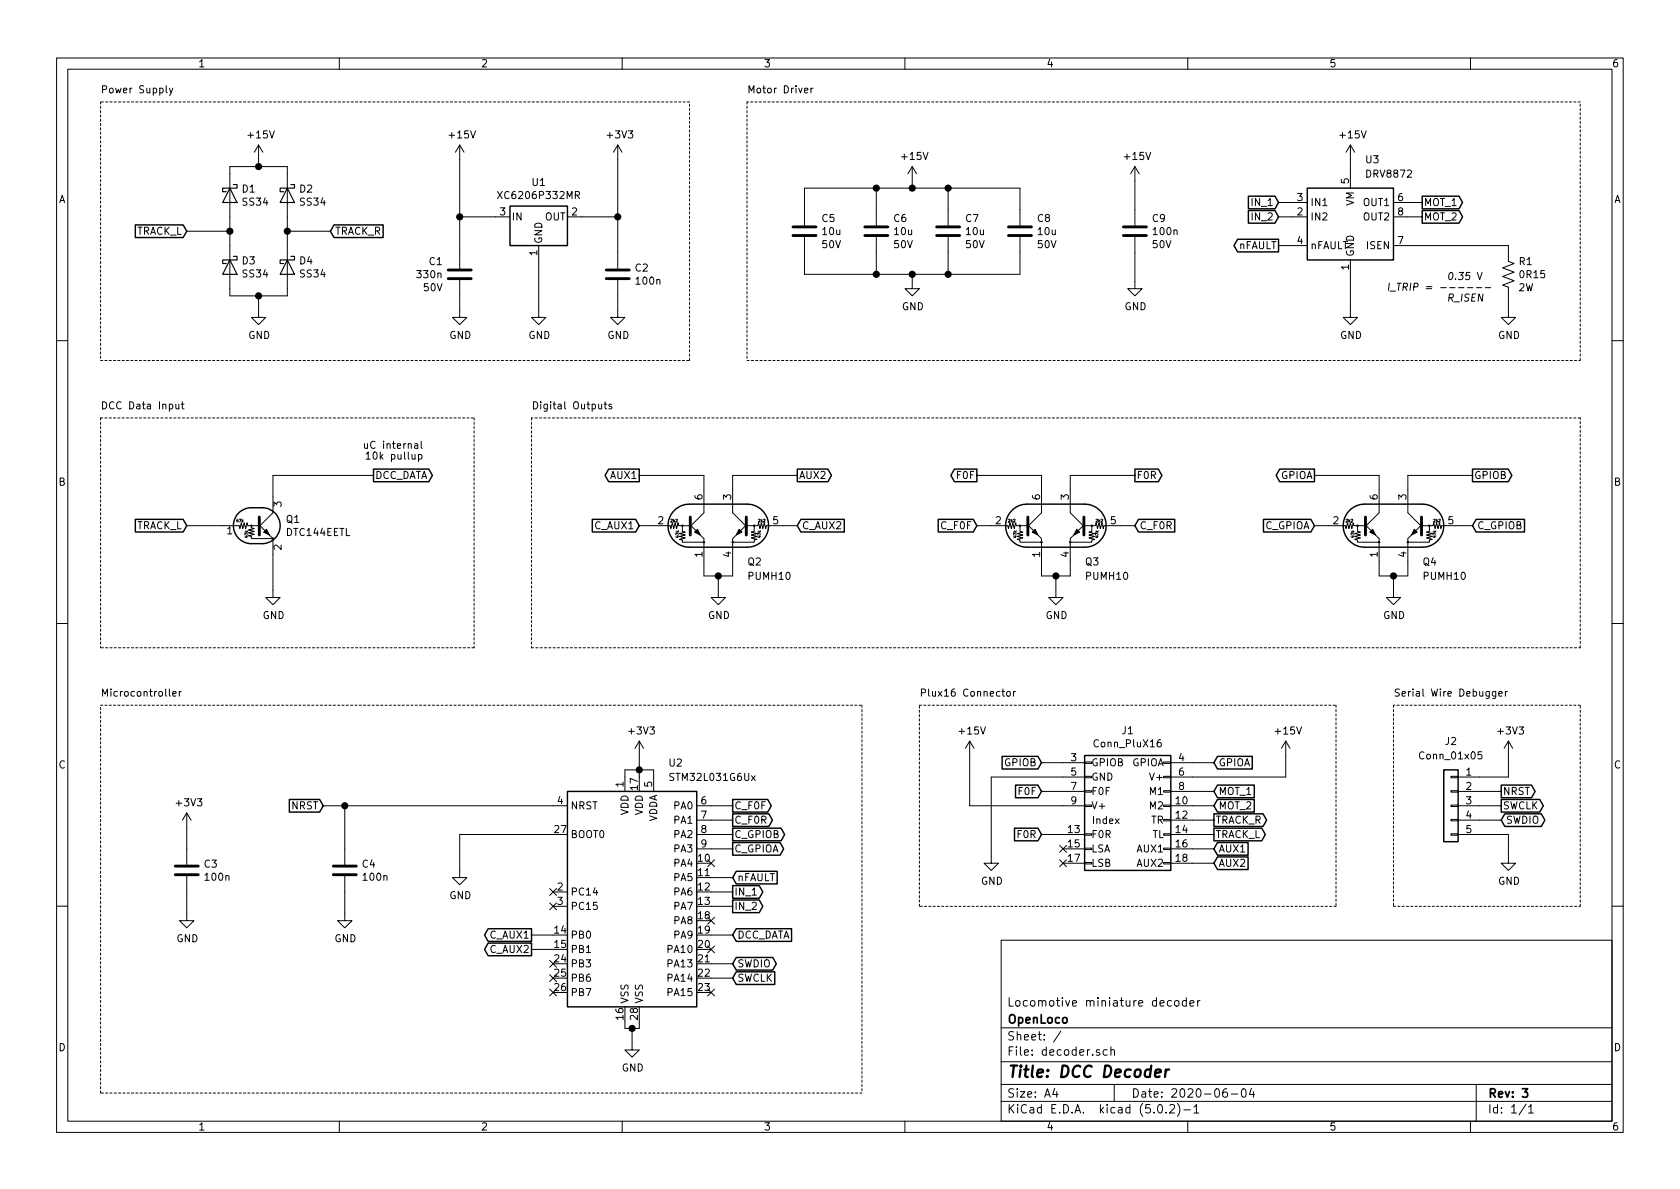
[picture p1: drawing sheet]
EESchema Schematic File Version 4
LIBS:decoder-cache
EELAYER 26 0
EELAYER END
$Descr A4 11693 8268
encoding utf-8
Sheet 1 1
Title "DCC Decoder"
Date "2020-06-04"
Rev "3"
Comp "OpenLoco"
Comment1 "Locomotive miniature decoder"
Comment2 ""
Comment3 ""
Comment4 ""
$EndDescr
Text GLabel 8450 5700 2    50   Output ~ 0
TRACK_R
Text GLabel 8450 5800 2    50   Output ~ 0
TRACK_L
Wire Wire Line
	8300 5700 8450 5700
Wire Wire Line
	8300 5800 8450 5800
$Comp
L Connectors_DCC:Conn_PluX16 J1
U 1 1
P 7850 5650
AR Path="/5E91F147" Ref="J1"  Part="1" 
AR Path="/5E8FC1B7/5E91F147" Ref="J?"  Part="1" 
F 0 "J1" H 7850 6225 50  0000 C CNN
F 1 "Conn_PluX16" H 7850 6134 50  0000 C CNN
F 2 "Connector_PluX:PinHeader_2x08_P1.27mm_Vertical_SMD" H 9250 5650 50  0001 C CNN
F 3 "" H 9250 5650 50  0001 C CNN
	1    7850 5650
	1    0    0    -1  
$EndComp
Text GLabel 8450 5600 2    50   Input ~ 0
MOT_2
Wire Wire Line
	8450 5500 8300 5500
Wire Wire Line
	8450 5600 8300 5600
$Comp
L power:+15V #PWR02
U 1 1
P 8950 5250
AR Path="/5E91F152" Ref="#PWR02"  Part="1" 
AR Path="/5E8FC1B7/5E91F152" Ref="#PWR?"  Part="1" 
F 0 "#PWR02" H 8950 5100 50  0001 C CNN
F 1 "+15V" H 8965 5423 50  0000 C CNN
F 2 "" H 8950 5250 50  0001 C CNN
F 3 "" H 8950 5250 50  0001 C CNN
	1    8950 5250
	1    0    0    -1  
$EndComp
Wire Wire Line
	8950 5250 8950 5400
$Comp
L power:+15V #PWR01
U 1 1
P 6750 5250
AR Path="/5E91F15A" Ref="#PWR01"  Part="1" 
AR Path="/5E8FC1B7/5E91F15A" Ref="#PWR?"  Part="1" 
F 0 "#PWR01" H 6750 5100 50  0001 C CNN
F 1 "+15V" H 6765 5423 50  0000 C CNN
F 2 "" H 6750 5250 50  0001 C CNN
F 3 "" H 6750 5250 50  0001 C CNN
	1    6750 5250
	1    0    0    -1  
$EndComp
Wire Wire Line
	7400 5600 6750 5600
Wire Wire Line
	6750 5600 6750 5250
$Comp
L power:GND #PWR03
U 1 1
P 6900 5950
AR Path="/5E91F162" Ref="#PWR03"  Part="1" 
AR Path="/5E8FC1B7/5E91F162" Ref="#PWR?"  Part="1" 
F 0 "#PWR03" H 6900 5700 50  0001 C CNN
F 1 "GND" H 6905 5777 50  0000 C CNN
F 2 "" H 6900 5950 50  0001 C CNN
F 3 "" H 6900 5950 50  0001 C CNN
	1    6900 5950
	1    0    0    -1  
$EndComp
Wire Wire Line
	6900 5400 6900 5950
NoConn ~ 7400 5900
NoConn ~ 7400 6000
Text GLabel 7250 5500 0    50   Input ~ 0
F0F
Text GLabel 7250 5300 0    50   Input ~ 0
GPIOB
Text GLabel 7250 5800 0    50   Input ~ 0
F0R
Text GLabel 8450 5900 2    50   Input ~ 0
AUX1
Text GLabel 8450 6000 2    50   Input ~ 0
AUX2
Wire Wire Line
	8450 5900 8300 5900
Wire Wire Line
	8450 6000 8300 6000
Wire Wire Line
	7250 5500 7400 5500
Wire Wire Line
	7250 5300 7400 5300
Wire Wire Line
	7250 5800 7400 5800
Wire Wire Line
	8450 5300 8300 5300
Text GLabel 8450 5500 2    50   Input ~ 0
MOT_1
Text GLabel 8450 5300 2    50   Input ~ 0
GPIOA
Wire Wire Line
	8300 5400 8950 5400
Wire Wire Line
	6900 5400 7400 5400
Text GLabel 1300 3650 0    50   Input ~ 0
TRACK_L
Text GLabel 2600 3300 2    50   Output ~ 0
DCC_DATA
Text GLabel 2300 1600 2    50   Input ~ 0
TRACK_R
Text GLabel 1300 1600 0    50   Input ~ 0
TRACK_L
$Comp
L power:GND #PWR?
U 1 1
P 1800 2150
AR Path="/5ED934FF" Ref="#PWR?"  Part="1" 
AR Path="/5E8FC1B7/5ED934FF" Ref="#PWR?"  Part="1" 
F 0 "#PWR?" H 1800 1900 50  0001 C CNN
F 1 "GND" H 1805 1977 50  0000 C CNN
F 2 "" H 1800 2150 50  0001 C CNN
F 3 "" H 1800 2150 50  0001 C CNN
	1    1800 2150
	1    0    0    -1  
$EndComp
$Comp
L power:+3V3 #PWR?
U 1 1
P 4300 1100
AR Path="/5ED93505" Ref="#PWR?"  Part="1" 
AR Path="/5E8FC1B7/5ED93505" Ref="#PWR?"  Part="1" 
F 0 "#PWR?" H 4300 950 50  0001 C CNN
F 1 "+3V3" H 4315 1273 50  0000 C CNN
F 2 "" H 4300 1100 50  0001 C CNN
F 3 "" H 4300 1100 50  0001 C CNN
	1    4300 1100
	1    0    0    -1  
$EndComp
$Comp
L power:+15V #PWR?
U 1 1
P 3200 1100
AR Path="/5ED9350B" Ref="#PWR?"  Part="1" 
AR Path="/5E8FC1B7/5ED9350B" Ref="#PWR?"  Part="1" 
F 0 "#PWR?" H 3200 950 50  0001 C CNN
F 1 "+15V" H 3215 1273 50  0000 C CNN
F 2 "" H 3200 1100 50  0001 C CNN
F 3 "" H 3200 1100 50  0001 C CNN
	1    3200 1100
	1    0    0    -1  
$EndComp
$Comp
L Device:C C1
U 1 1
P 3200 1900
AR Path="/5ED93511" Ref="C1"  Part="1" 
AR Path="/5E8FC1B7/5ED93511" Ref="C?"  Part="1" 
F 0 "C1" H 3085 1991 50  0000 R CNN
F 1 "330n" H 3085 1900 50  0000 R CNN
F 2 "Capacitor_SMD:C_1206_3216Metric" H 3238 1750 50  0001 C CNN
F 3 "50V" H 3085 1809 50  0000 R CNN
	1    3200 1900
	1    0    0    -1  
$EndComp
$Comp
L Device:C C2
U 1 1
P 4300 1900
AR Path="/5ED93518" Ref="C2"  Part="1" 
AR Path="/5E8FC1B7/5ED93518" Ref="C?"  Part="1" 
F 0 "C2" H 4415 1946 50  0000 L CNN
F 1 "100n" H 4415 1855 50  0000 L CNN
F 2 "Capacitor_SMD:C_0603_1608Metric" H 4338 1750 50  0001 C CNN
F 3 "~" H 4300 1900 50  0001 C CNN
	1    4300 1900
	1    0    0    -1  
$EndComp
Wire Wire Line
	4050 1500 4300 1500
Wire Wire Line
	4300 1750 4300 1500
Wire Wire Line
	3200 1750 3200 1500
Wire Wire Line
	3200 1500 3450 1500
Wire Wire Line
	4300 1100 4300 1500
Wire Wire Line
	3200 1100 3200 1500
$Comp
L power:GND #PWR?
U 1 1
P 3200 2150
AR Path="/5ED93525" Ref="#PWR?"  Part="1" 
AR Path="/5E8FC1B7/5ED93525" Ref="#PWR?"  Part="1" 
F 0 "#PWR?" H 3200 1900 50  0001 C CNN
F 1 "GND" H 3205 1977 50  0000 C CNN
F 2 "" H 3200 2150 50  0001 C CNN
F 3 "" H 3200 2150 50  0001 C CNN
	1    3200 2150
	1    0    0    -1  
$EndComp
$Comp
L power:GND #PWR?
U 1 1
P 4300 2150
AR Path="/5ED9352B" Ref="#PWR?"  Part="1" 
AR Path="/5E8FC1B7/5ED9352B" Ref="#PWR?"  Part="1" 
F 0 "#PWR?" H 4300 1900 50  0001 C CNN
F 1 "GND" H 4305 1977 50  0000 C CNN
F 2 "" H 4300 2150 50  0001 C CNN
F 3 "" H 4300 2150 50  0001 C CNN
	1    4300 2150
	1    0    0    -1  
$EndComp
Wire Wire Line
	4300 2050 4300 2150
Wire Wire Line
	3200 2050 3200 2150
Wire Wire Line
	3750 1800 3750 2150
$Comp
L power:GND #PWR?
U 1 1
P 3750 2150
AR Path="/5ED93534" Ref="#PWR?"  Part="1" 
AR Path="/5E8FC1B7/5ED93534" Ref="#PWR?"  Part="1" 
F 0 "#PWR?" H 3750 1900 50  0001 C CNN
F 1 "GND" H 3755 1977 50  0000 C CNN
F 2 "" H 3750 2150 50  0001 C CNN
F 3 "" H 3750 2150 50  0001 C CNN
	1    3750 2150
	1    0    0    -1  
$EndComp
Text Notes 700  2850 0    50   ~ 0
DCC Data Input
Text Notes 700  650  0    50   ~ 0
Power Supply\n
Connection ~ 3200 1500
Connection ~ 4300 1500
Wire Notes Line
	4800 2500 4800 700 
Text Notes 2950 3200 2    50   ~ 0
uC internal\n10k pullup\n
$Comp
L Device:D_Schottky D?
U 1 1
P 1600 1350
AR Path="/5E8FC1B7/5ED93541" Ref="D?"  Part="1" 
AR Path="/5ED93541" Ref="D1"  Part="1" 
F 0 "D1" V 1554 1429 50  0000 L CNN
F 1 "SS34" V 1645 1429 50  0000 L CNN
F 2 "Diode_SMD:D_SMA" H 1600 1350 50  0001 C CNN
F 3 "~" H 1600 1350 50  0001 C CNN
	1    1600 1350
	0    1    1    0   
$EndComp
$Comp
L Device:D_Schottky D?
U 1 1
P 1600 1850
AR Path="/5E8FC1B7/5ED93548" Ref="D?"  Part="1" 
AR Path="/5ED93548" Ref="D3"  Part="1" 
F 0 "D3" V 1554 1929 50  0000 L CNN
F 1 "SS34" V 1645 1929 50  0000 L CNN
F 2 "Diode_SMD:D_SMA" H 1600 1850 50  0001 C CNN
F 3 "~" H 1600 1850 50  0001 C CNN
	1    1600 1850
	0    1    1    0   
$EndComp
$Comp
L Device:D_Schottky D?
U 1 1
P 2000 1350
AR Path="/5E8FC1B7/5ED9354F" Ref="D?"  Part="1" 
AR Path="/5ED9354F" Ref="D2"  Part="1" 
F 0 "D2" V 1954 1429 50  0000 L CNN
F 1 "SS34" V 2045 1429 50  0000 L CNN
F 2 "Diode_SMD:D_SMA" H 2000 1350 50  0001 C CNN
F 3 "~" H 2000 1350 50  0001 C CNN
	1    2000 1350
	0    1    1    0   
$EndComp
$Comp
L Device:D_Schottky D?
U 1 1
P 2000 1850
AR Path="/5E8FC1B7/5ED93556" Ref="D?"  Part="1" 
AR Path="/5ED93556" Ref="D4"  Part="1" 
F 0 "D4" V 1954 1929 50  0000 L CNN
F 1 "SS34" V 2045 1929 50  0000 L CNN
F 2 "Diode_SMD:D_SMA" H 2000 1850 50  0001 C CNN
F 3 "~" H 2000 1850 50  0001 C CNN
	1    2000 1850
	0    1    1    0   
$EndComp
Wire Wire Line
	1600 1700 1600 1600
Wire Wire Line
	1600 1150 1800 1150
Wire Wire Line
	2000 1150 2000 1200
Wire Wire Line
	1600 1200 1600 1150
Wire Wire Line
	2000 1500 2000 1600
Wire Wire Line
	1600 2000 1600 2050
Wire Wire Line
	1600 2050 1800 2050
Wire Wire Line
	2000 2050 2000 2000
Wire Wire Line
	1300 1600 1600 1600
Connection ~ 1600 1600
Wire Wire Line
	1600 1600 1600 1500
Wire Wire Line
	2000 1600 2300 1600
Connection ~ 2000 1600
Wire Wire Line
	2000 1600 2000 1700
Wire Wire Line
	1800 2050 1800 2150
Connection ~ 1800 2050
Wire Wire Line
	1800 2050 2000 2050
$Comp
L power:+15V #PWR?
U 1 1
P 1800 1100
AR Path="/5ED9356E" Ref="#PWR?"  Part="1" 
AR Path="/5E8FC1B7/5ED9356E" Ref="#PWR?"  Part="1" 
F 0 "#PWR?" H 1800 950 50  0001 C CNN
F 1 "+15V" H 1815 1273 50  0000 C CNN
F 2 "" H 1800 1100 50  0001 C CNN
F 3 "" H 1800 1100 50  0001 C CNN
	1    1800 1100
	1    0    0    -1  
$EndComp
Wire Wire Line
	1800 1100 1800 1150
Connection ~ 1800 1150
Wire Wire Line
	1800 1150 2000 1150
$Comp
L power:GND #PWR?
U 1 1
P 1900 4100
AR Path="/5E8FC1B7/5ED9357A" Ref="#PWR?"  Part="1" 
AR Path="/5ED9357A" Ref="#PWR?"  Part="1" 
F 0 "#PWR?" H 1900 3850 50  0001 C CNN
F 1 "GND" H 1905 3927 50  0000 C CNN
F 2 "" H 1900 4100 50  0001 C CNN
F 3 "" H 1900 4100 50  0001 C CNN
	1    1900 4100
	1    0    0    -1  
$EndComp
Wire Wire Line
	1900 3850 1900 4100
Wire Wire Line
	2600 3300 1900 3300
Wire Wire Line
	1900 3300 1900 3450
$Comp
L Transistor_BJT:DTC144E Q?
U 1 1
P 1800 3650
AR Path="/5E8FC1B7/5ED93583" Ref="Q?"  Part="1" 
AR Path="/5ED93583" Ref="Q1"  Part="1" 
F 0 "Q1" H 1987 3696 50  0000 L CNN
F 1 "DTC144EETL" H 1987 3605 50  0000 L CNN
F 2 "Package_TO_SOT_SMD:SOT-416" H 1800 3650 50  0001 L CNN
F 3 "" H 1800 3650 50  0001 L CNN
	1    1800 3650
	1    0    0    -1  
$EndComp
Wire Notes Line
	700  2900 700  4500
Wire Wire Line
	1300 3650 1550 3650
$Comp
L LDO:XC6206P332MR U?
U 1 1
P 3750 1500
AR Path="/5E8FC1B7/5ED9358E" Ref="U?"  Part="1" 
AR Path="/5ED9358E" Ref="U1"  Part="1" 
F 0 "U1" H 3750 1742 50  0000 C CNN
F 1 "XC6206P332MR" H 3750 1651 50  0000 C CNN
F 2 "Package_TO_SOT_SMD:SOT-23" H 3750 1400 50  0001 C CNN
F 3 "" H 3750 1400 50  0001 C CNN
	1    3750 1500
	1    0    0    -1  
$EndComp
$Comp
L power:+3V3 #PWR?
U 1 1
P 4450 5250
AR Path="/5E8FB8FF/5ED947D7" Ref="#PWR?"  Part="1" 
AR Path="/5ED947D7" Ref="#PWR?"  Part="1" 
F 0 "#PWR?" H 4450 5100 50  0001 C CNN
F 1 "+3V3" H 4465 5423 50  0000 C CNN
F 2 "" H 4450 5250 50  0001 C CNN
F 3 "" H 4450 5250 50  0001 C CNN
	1    4450 5250
	1    0    0    -1  
$EndComp
$Comp
L power:+3V3 #PWR?
U 1 1
P 1300 5750
AR Path="/5E8FB8FF/5ED947DD" Ref="#PWR?"  Part="1" 
AR Path="/5ED947DD" Ref="#PWR?"  Part="1" 
F 0 "#PWR?" H 1300 5600 50  0001 C CNN
F 1 "+3V3" H 1315 5923 50  0000 C CNN
F 2 "" H 1300 5750 50  0001 C CNN
F 3 "" H 1300 5750 50  0001 C CNN
	1    1300 5750
	1    0    0    -1  
$EndComp
$Comp
L power:GND #PWR?
U 1 1
P 1300 6350
AR Path="/5E8FB8FF/5ED947E3" Ref="#PWR?"  Part="1" 
AR Path="/5ED947E3" Ref="#PWR?"  Part="1" 
F 0 "#PWR?" H 1300 6100 50  0001 C CNN
F 1 "GND" H 1305 6177 50  0000 C CNN
F 2 "" H 1300 6350 50  0001 C CNN
F 3 "" H 1300 6350 50  0001 C CNN
	1    1300 6350
	1    0    0    -1  
$EndComp
$Comp
L Device:C C?
U 1 1
P 1300 6050
AR Path="/5E8FB8FF/5ED947E9" Ref="C?"  Part="1" 
AR Path="/5ED947E9" Ref="C3"  Part="1" 
F 0 "C3" H 1415 6096 50  0000 L CNN
F 1 "100n" H 1415 6005 50  0000 L CNN
F 2 "Capacitor_SMD:C_0603_1608Metric" H 1338 5900 50  0001 C CNN
F 3 "~" H 1300 6050 50  0001 C CNN
	1    1300 6050
	1    0    0    -1  
$EndComp
Wire Wire Line
	1300 5750 1300 5900
Wire Wire Line
	1300 6200 1300 6350
Text GLabel 5100 6500 2    50   Input ~ 0
DCC_DATA
Wire Wire Line
	4400 7150 4400 7250
Text GLabel 5100 6100 2    50   Input ~ 0
nFAULT
Wire Wire Line
	4450 5400 4450 5350
Wire Wire Line
	4450 5350 4550 5350
Wire Wire Line
	4550 5350 4550 5400
Wire Wire Line
	4450 5250 4450 5350
Connection ~ 4450 5350
$Comp
L Device:C C?
U 1 1
P 2400 6050
AR Path="/5E8FB8FF/5ED947FA" Ref="C?"  Part="1" 
AR Path="/5ED947FA" Ref="C4"  Part="1" 
F 0 "C4" H 2515 6096 50  0000 L CNN
F 1 "100n" H 2515 6005 50  0000 L CNN
F 2 "Capacitor_SMD:C_0603_1608Metric" H 2438 5900 50  0001 C CNN
F 3 "~" H 2400 6050 50  0001 C CNN
	1    2400 6050
	1    0    0    -1  
$EndComp
Wire Wire Line
	3850 5600 2400 5600
Wire Wire Line
	2400 5600 2400 5900
$Comp
L power:GND #PWR?
U 1 1
P 2400 6350
AR Path="/5E8FB8FF/5ED94803" Ref="#PWR?"  Part="1" 
AR Path="/5ED94803" Ref="#PWR?"  Part="1" 
F 0 "#PWR?" H 2400 6100 50  0001 C CNN
F 1 "GND" H 2405 6177 50  0000 C CNN
F 2 "" H 2400 6350 50  0001 C CNN
F 3 "" H 2400 6350 50  0001 C CNN
	1    2400 6350
	1    0    0    -1  
$EndComp
Wire Wire Line
	2400 6200 2400 6350
Text GLabel 5100 6800 2    50   Input ~ 0
SWCLK
Text GLabel 5100 6700 2    50   BiDi ~ 0
SWDIO
Text GLabel 2250 5600 0    50   Input ~ 0
NRST
Wire Wire Line
	2250 5600 2400 5600
Connection ~ 2400 5600
Wire Wire Line
	4950 6100 5100 6100
Wire Wire Line
	4950 6700 5100 6700
Wire Wire Line
	4950 6800 5100 6800
$Comp
L power:GND #PWR?
U 1 1
P 3200 6050
AR Path="/5E8FB8FF/5ED94812" Ref="#PWR?"  Part="1" 
AR Path="/5ED94812" Ref="#PWR?"  Part="1" 
F 0 "#PWR?" H 3200 5800 50  0001 C CNN
F 1 "GND" H 3205 5877 50  0000 C CNN
F 2 "" H 3200 6050 50  0001 C CNN
F 3 "" H 3200 6050 50  0001 C CNN
	1    3200 6050
	1    0    0    -1  
$EndComp
Wire Wire Line
	5100 6500 4950 6500
Text GLabel 3700 6500 0    50   Output ~ 0
C_AUX1
Text GLabel 3700 6600 0    50   Output ~ 0
C_AUX2
Wire Wire Line
	5100 5800 4950 5800
Wire Wire Line
	5100 5900 4950 5900
Text GLabel 5100 5600 2    50   Output ~ 0
C_F0F
Text GLabel 5100 5800 2    50   Output ~ 0
C_GPIOB
Text GLabel 5100 5700 2    50   Output ~ 0
C_F0R
Text GLabel 5100 5900 2    50   Output ~ 0
C_GPIOA
Wire Wire Line
	3850 5800 3200 5800
Wire Wire Line
	3200 5800 3200 6050
Wire Wire Line
	4950 5600 5100 5600
Wire Wire Line
	4950 5700 5100 5700
Wire Wire Line
	3700 6500 3850 6500
Wire Wire Line
	3700 6600 3850 6600
$Comp
L power:GND #PWR?
U 1 1
P 4400 7250
AR Path="/5E8FB8FF/5ED94827" Ref="#PWR?"  Part="1" 
AR Path="/5ED94827" Ref="#PWR?"  Part="1" 
F 0 "#PWR?" H 4400 7000 50  0001 C CNN
F 1 "GND" H 4405 7077 50  0000 C CNN
F 2 "" H 4400 7250 50  0001 C CNN
F 3 "" H 4400 7250 50  0001 C CNN
	1    4400 7250
	1    0    0    -1  
$EndComp
Text GLabel 5100 6200 2    50   Output ~ 0
IN_1
Text GLabel 5100 6300 2    50   Output ~ 0
IN_2
Wire Wire Line
	4450 5350 4350 5350
Wire Wire Line
	4350 5350 4350 5400
Text GLabel 10450 5600 2    50   Output ~ 0
SWCLK
Text GLabel 10450 5700 2    50   BiDi ~ 0
SWDIO
$Comp
L power:+3V3 #PWR?
U 1 1
P 10500 5250
AR Path="/5ED94833" Ref="#PWR?"  Part="1" 
AR Path="/5E8FB8FF/5ED94833" Ref="#PWR?"  Part="1" 
F 0 "#PWR?" H 10500 5100 50  0001 C CNN
F 1 "+3V3" H 10515 5423 50  0000 C CNN
F 2 "" H 10500 5250 50  0001 C CNN
F 3 "" H 10500 5250 50  0001 C CNN
	1    10500 5250
	1    0    0    -1  
$EndComp
$Comp
L power:GND #PWR?
U 1 1
P 10500 5950
AR Path="/5ED94839" Ref="#PWR?"  Part="1" 
AR Path="/5E8FB8FF/5ED94839" Ref="#PWR?"  Part="1" 
F 0 "#PWR?" H 10500 5700 50  0001 C CNN
F 1 "GND" H 10505 5777 50  0000 C CNN
F 2 "" H 10500 5950 50  0001 C CNN
F 3 "" H 10500 5950 50  0001 C CNN
	1    10500 5950
	1    0    0    -1  
$EndComp
Wire Wire Line
	10300 5800 10500 5800
Wire Wire Line
	10500 5800 10500 5950
Wire Wire Line
	10300 5600 10450 5600
Wire Wire Line
	10300 5700 10450 5700
Text GLabel 10450 5500 2    50   Output ~ 0
NRST
$Comp
L Connector_Generic:Conn_01x05 J2
U 1 1
P 10100 5600
AR Path="/5ED94844" Ref="J2"  Part="1" 
AR Path="/5E8FB8FF/5ED94844" Ref="J?"  Part="1" 
F 0 "J2" H 10100 6050 50  0000 C CNN
F 1 "Conn_01x05" H 10100 5950 50  0000 C CNN
F 2 "Connector_Pitch:Pitch_1x05_P1.27mm" H 10100 5600 50  0001 C CNN
F 3 "~" H 10100 5600 50  0001 C CNN
	1    10100 5600
	-1   0    0    -1  
$EndComp
Wire Wire Line
	10450 5500 10300 5500
Wire Wire Line
	10300 5400 10500 5400
Wire Wire Line
	10500 5400 10500 5250
$Comp
L MCU_ST_STM32L0:STM32L031G6Ux U?
U 1 1
P 4450 6200
AR Path="/5E8FB8FF/5ED9484E" Ref="U?"  Part="1" 
AR Path="/5ED9484E" Ref="U2"  Part="1" 
F 0 "U2" H 4650 7100 50  0000 L CNN
F 1 "STM32L031G6Ux" H 4650 7000 50  0000 L CNN
F 2 "Package_DFN_QFN:QFN-28_4x4mm_P0.5mm" H 3950 5400 50  0001 R CNN
F 3 "http://www.st.com/st-web-ui/static/active/en/resource/technical/document/datasheet/DM00140359.pdf" H 4450 6200 50  0001 C CNN
	1    4450 6200
	1    0    0    -1  
$EndComp
Wire Wire Line
	4350 7100 4350 7150
Wire Wire Line
	4350 7150 4400 7150
Wire Wire Line
	4450 7150 4450 7100
Connection ~ 4400 7150
Wire Wire Line
	4400 7150 4450 7150
Wire Wire Line
	5100 6200 4950 6200
Wire Wire Line
	5100 6300 4950 6300
NoConn ~ 4950 6000
NoConn ~ 4950 6400
NoConn ~ 4950 6600
NoConn ~ 4950 6900
NoConn ~ 3850 6300
NoConn ~ 3850 6200
Wire Notes Line
	11000 4900 9700 4900
Text Notes 9700 4850 0    50   ~ 0
Serial Wire Debugger
Text Notes 700  4850 0    50   ~ 0
Microcontroller
NoConn ~ 3850 6800
NoConn ~ 3850 6900
NoConn ~ 3850 6700
$Comp
L power:GND #PWR?
U 1 1
P 9400 2150
AR Path="/5ED975B1" Ref="#PWR?"  Part="1" 
AR Path="/5E8FBB0F/5ED975B1" Ref="#PWR?"  Part="1" 
F 0 "#PWR?" H 9400 1900 50  0001 C CNN
F 1 "GND" H 9405 1977 50  0000 C CNN
F 2 "" H 9400 2150 50  0001 C CNN
F 3 "" H 9400 2150 50  0001 C CNN
	1    9400 2150
	1    0    0    -1  
$EndComp
Text Notes 5200 650  0    50   ~ 0
Motor Driver
$Comp
L power:+15V #PWR?
U 1 1
P 6350 1250
AR Path="/5ED975B8" Ref="#PWR?"  Part="1" 
AR Path="/5E8FBB0F/5ED975B8" Ref="#PWR?"  Part="1" 
F 0 "#PWR?" H 6350 1100 50  0001 C CNN
F 1 "+15V" H 6365 1423 50  0000 C CNN
F 2 "" H 6350 1250 50  0001 C CNN
F 3 "" H 6350 1250 50  0001 C CNN
	1    6350 1250
	1    0    0    -1  
$EndComp
$Comp
L power:GND #PWR?
U 1 1
P 6350 1950
AR Path="/5ED975BE" Ref="#PWR?"  Part="1" 
AR Path="/5E8FBB0F/5ED975BE" Ref="#PWR?"  Part="1" 
F 0 "#PWR?" H 6350 1700 50  0001 C CNN
F 1 "GND" H 6355 1777 50  0000 C CNN
F 2 "" H 6350 1950 50  0001 C CNN
F 3 "" H 6350 1950 50  0001 C CNN
	1    6350 1950
	1    0    0    -1  
$EndComp
Wire Wire Line
	5600 1450 5600 1300
Wire Wire Line
	6100 1300 6100 1450
Wire Wire Line
	6350 1250 6350 1300
Wire Wire Line
	5600 1750 5600 1900
Wire Wire Line
	6100 1900 6100 1750
Wire Wire Line
	6350 1950 6350 1900
$Comp
L power:+15V #PWR?
U 1 1
P 9400 1100
AR Path="/5ED975CA" Ref="#PWR?"  Part="1" 
AR Path="/5E8FBB0F/5ED975CA" Ref="#PWR?"  Part="1" 
F 0 "#PWR?" H 9400 950 50  0001 C CNN
F 1 "+15V" H 9415 1273 50  0000 C CNN
F 2 "" H 9400 1100 50  0001 C CNN
F 3 "" H 9400 1100 50  0001 C CNN
	1    9400 1100
	1    0    0    -1  
$EndComp
Wire Wire Line
	9400 1100 9400 1200
Text GLabel 8900 1700 0    50   Output ~ 0
nFAULT
$Comp
L power:GND #PWR?
U 1 1
P 7350 4100
AR Path="/5ED975D2" Ref="#PWR?"  Part="1" 
AR Path="/5E8FBB0F/5ED975D2" Ref="#PWR?"  Part="1" 
F 0 "#PWR?" H 7350 3850 50  0001 C CNN
F 1 "GND" H 7355 3927 50  0000 C CNN
F 2 "" H 7350 4100 50  0001 C CNN
F 3 "" H 7350 4100 50  0001 C CNN
	1    7350 4100
	1    0    0    -1  
$EndComp
Wire Wire Line
	7350 4000 7350 4100
Text GLabel 9900 1400 2    50   Output ~ 0
MOT_1
Text GLabel 9900 1500 2    50   Output ~ 0
MOT_2
Wire Wire Line
	9800 1400 9900 1400
Wire Wire Line
	9800 1500 9900 1500
Text GLabel 6800 3650 0    50   Input ~ 0
C_F0F
Text GLabel 6800 3300 0    50   Output ~ 0
F0F
Wire Wire Line
	6800 3650 6900 3650
Wire Wire Line
	6800 3300 7250 3300
Wire Wire Line
	7250 3300 7250 3400
Text GLabel 7900 3650 2    50   Input ~ 0
C_F0R
Wire Wire Line
	7800 3650 7900 3650
Wire Wire Line
	7900 3300 7450 3300
Wire Wire Line
	7450 3300 7450 3400
Text GLabel 4450 3650 0    50   Input ~ 0
C_AUX1
Wire Wire Line
	4450 3650 4550 3650
Wire Wire Line
	4450 3300 4900 3300
Wire Wire Line
	4900 3300 4900 3400
Text GLabel 4450 3300 0    50   Output ~ 0
AUX1
Text GLabel 5550 3300 2    50   Output ~ 0
AUX2
Text GLabel 7900 3300 2    50   Output ~ 0
F0R
Wire Wire Line
	5550 3300 5100 3300
Wire Wire Line
	5100 3300 5100 3400
Text GLabel 10250 3300 2    50   Output ~ 0
GPIOB
Wire Wire Line
	10250 3300 9800 3300
Wire Wire Line
	9800 3300 9800 3400
Text GLabel 9150 3300 0    50   Output ~ 0
GPIOA
Text GLabel 9150 3650 0    50   Input ~ 0
C_GPIOA
Wire Wire Line
	9150 3650 9250 3650
Wire Wire Line
	9150 3300 9600 3300
Wire Wire Line
	9600 3300 9600 3400
Text Notes 3700 2850 0    50   ~ 0
Digital Outputs
$Comp
L Device:C C6
U 1 1
P 6100 1600
AR Path="/5ED975F8" Ref="C6"  Part="1" 
AR Path="/5E8FBB0F/5ED975F8" Ref="C?"  Part="1" 
F 0 "C6" H 6215 1691 50  0000 L CNN
F 1 "10u" H 6215 1600 50  0000 L CNN
F 2 "Capacitor_SMD:C_1206_3216Metric" H 6138 1450 50  0001 C CNN
F 3 "50V" H 6215 1509 50  0000 L CNN
	1    6100 1600
	1    0    0    -1  
$EndComp
$Comp
L Device:C C5
U 1 1
P 5600 1600
AR Path="/5ED975FF" Ref="C5"  Part="1" 
AR Path="/5E8FBB0F/5ED975FF" Ref="C?"  Part="1" 
F 0 "C5" H 5715 1691 50  0000 L CNN
F 1 "10u" H 5715 1600 50  0000 L CNN
F 2 "Capacitor_SMD:C_1206_3216Metric" H 5638 1450 50  0001 C CNN
F 3 "50V" H 5715 1509 50  0000 L CNN
	1    5600 1600
	1    0    0    -1  
$EndComp
$Comp
L Device:C C9
U 1 1
P 7900 1600
AR Path="/5ED97606" Ref="C9"  Part="1" 
AR Path="/5E8FBB0F/5ED97606" Ref="C?"  Part="1" 
F 0 "C9" H 8015 1691 50  0000 L CNN
F 1 "100n" H 8015 1600 50  0000 L CNN
F 2 "Capacitor_SMD:C_0805_2012Metric" H 7938 1450 50  0001 C CNN
F 3 "50V" H 8015 1509 50  0000 L CNN
	1    7900 1600
	1    0    0    -1  
$EndComp
$Comp
L Device:C C7
U 1 1
P 6600 1600
AR Path="/5ED9760D" Ref="C7"  Part="1" 
AR Path="/5E8FBB0F/5ED9760D" Ref="C?"  Part="1" 
F 0 "C7" H 6715 1691 50  0000 L CNN
F 1 "10u" H 6715 1600 50  0000 L CNN
F 2 "Capacitor_SMD:C_1206_3216Metric" H 6638 1450 50  0001 C CNN
F 3 "50V" H 6715 1509 50  0000 L CNN
	1    6600 1600
	1    0    0    -1  
$EndComp
$Comp
L Device:C C8
U 1 1
P 7100 1600
AR Path="/5ED97614" Ref="C8"  Part="1" 
AR Path="/5E8FBB0F/5ED97614" Ref="C?"  Part="1" 
F 0 "C8" H 7215 1691 50  0000 L CNN
F 1 "10u" H 7215 1600 50  0000 L CNN
F 2 "Capacitor_SMD:C_1206_3216Metric" H 7138 1450 50  0001 C CNN
F 3 "50V" H 7215 1509 50  0000 L CNN
	1    7100 1600
	1    0    0    -1  
$EndComp
Wire Wire Line
	6100 1300 6350 1300
Wire Wire Line
	6600 1300 6600 1450
Connection ~ 6100 1300
Wire Wire Line
	6600 1300 7100 1300
Wire Wire Line
	7100 1300 7100 1450
Connection ~ 6600 1300
Wire Wire Line
	6100 1900 6350 1900
Wire Wire Line
	6600 1900 6600 1750
Connection ~ 6100 1900
Wire Wire Line
	6600 1900 7100 1900
Wire Wire Line
	7100 1900 7100 1750
Connection ~ 6600 1900
Wire Wire Line
	5600 1300 6100 1300
Wire Wire Line
	5600 1900 6100 1900
$Comp
L PxMH10:PUMH10 Q3
U 1 1
P 7350 3650
AR Path="/5ED97629" Ref="Q3"  Part="1" 
AR Path="/5E8FBB0F/5ED97629" Ref="Q?"  Part="1" 
F 0 "Q3" H 7550 3400 50  0000 L CNN
F 1 "PUMH10" H 7550 3300 50  0000 L CNN
F 2 "Package_TO_SOT_SMD:SOT-363_SC-70-6" H 7350 4300 50  0001 C CNN
F 3 "" H 7350 4300 50  0001 C CNN
	1    7350 3650
	1    0    0    -1  
$EndComp
Wire Wire Line
	7250 3900 7250 4000
Wire Wire Line
	7250 4000 7350 4000
Wire Wire Line
	7450 3900 7450 4000
Wire Wire Line
	7450 4000 7350 4000
Connection ~ 7350 4000
$Comp
L power:GND #PWR?
U 1 1
P 5000 4100
AR Path="/5ED97635" Ref="#PWR?"  Part="1" 
AR Path="/5E8FBB0F/5ED97635" Ref="#PWR?"  Part="1" 
F 0 "#PWR?" H 5000 3850 50  0001 C CNN
F 1 "GND" H 5005 3927 50  0000 C CNN
F 2 "" H 5000 4100 50  0001 C CNN
F 3 "" H 5000 4100 50  0001 C CNN
	1    5000 4100
	1    0    0    -1  
$EndComp
Wire Wire Line
	5000 4000 5000 4100
$Comp
L PxMH10:PUMH10 Q2
U 1 1
P 5000 3650
AR Path="/5ED9763C" Ref="Q2"  Part="1" 
AR Path="/5E8FBB0F/5ED9763C" Ref="Q?"  Part="1" 
F 0 "Q2" H 5200 3400 50  0000 L CNN
F 1 "PUMH10" H 5200 3300 50  0000 L CNN
F 2 "Package_TO_SOT_SMD:SOT-363_SC-70-6" H 5000 4300 50  0001 C CNN
F 3 "" H 5000 4300 50  0001 C CNN
	1    5000 3650
	1    0    0    -1  
$EndComp
Wire Wire Line
	4900 3900 4900 4000
Wire Wire Line
	4900 4000 5000 4000
Wire Wire Line
	5100 3900 5100 4000
Wire Wire Line
	5100 4000 5000 4000
Connection ~ 5000 4000
$Comp
L power:GND #PWR?
U 1 1
P 9700 4100
AR Path="/5ED97648" Ref="#PWR?"  Part="1" 
AR Path="/5E8FBB0F/5ED97648" Ref="#PWR?"  Part="1" 
F 0 "#PWR?" H 9700 3850 50  0001 C CNN
F 1 "GND" H 9705 3927 50  0000 C CNN
F 2 "" H 9700 4100 50  0001 C CNN
F 3 "" H 9700 4100 50  0001 C CNN
	1    9700 4100
	1    0    0    -1  
$EndComp
Wire Wire Line
	9700 4000 9700 4100
$Comp
L PxMH10:PUMH10 Q4
U 1 1
P 9700 3650
AR Path="/5ED9764F" Ref="Q4"  Part="1" 
AR Path="/5E8FBB0F/5ED9764F" Ref="Q?"  Part="1" 
F 0 "Q4" H 9900 3400 50  0000 L CNN
F 1 "PUMH10" H 9900 3300 50  0000 L CNN
F 2 "Package_TO_SOT_SMD:SOT-363_SC-70-6" H 9700 4300 50  0001 C CNN
F 3 "" H 9700 4300 50  0001 C CNN
	1    9700 3650
	1    0    0    -1  
$EndComp
Wire Wire Line
	9600 3900 9600 4000
Wire Wire Line
	9600 4000 9700 4000
Wire Wire Line
	9800 3900 9800 4000
Wire Wire Line
	9800 4000 9700 4000
Connection ~ 9700 4000
Text GLabel 5550 3650 2    50   Input ~ 0
C_AUX2
Text GLabel 10250 3650 2    50   Input ~ 0
C_GPIOB
Wire Wire Line
	5450 3650 5550 3650
Wire Wire Line
	10150 3650 10250 3650
Text GLabel 8900 1500 0    50   Input ~ 0
IN_2
Text GLabel 8900 1400 0    50   Input ~ 0
IN_1
$Comp
L power:+15V #PWR?
U 1 1
P 7900 1250
AR Path="/5ED97661" Ref="#PWR?"  Part="1" 
AR Path="/5E8FBB0F/5ED97661" Ref="#PWR?"  Part="1" 
F 0 "#PWR?" H 7900 1100 50  0001 C CNN
F 1 "+15V" H 7915 1423 50  0000 C CNN
F 2 "" H 7900 1250 50  0001 C CNN
F 3 "" H 7900 1250 50  0001 C CNN
	1    7900 1250
	1    0    0    -1  
$EndComp
$Comp
L power:GND #PWR?
U 1 1
P 7900 1950
AR Path="/5ED97667" Ref="#PWR?"  Part="1" 
AR Path="/5E8FBB0F/5ED97667" Ref="#PWR?"  Part="1" 
F 0 "#PWR?" H 7900 1700 50  0001 C CNN
F 1 "GND" H 7905 1777 50  0000 C CNN
F 2 "" H 7900 1950 50  0001 C CNN
F 3 "" H 7900 1950 50  0001 C CNN
	1    7900 1950
	1    0    0    -1  
$EndComp
Wire Wire Line
	7900 1750 7900 1950
Wire Wire Line
	7900 1250 7900 1450
Connection ~ 6350 1300
Wire Wire Line
	6350 1300 6600 1300
Connection ~ 6350 1900
Wire Wire Line
	6350 1900 6600 1900
$Comp
L Driver_Motor:DRV8872DDA U?
U 1 1
P 9400 1500
AR Path="/5E8FBB0F/5ED97678" Ref="U?"  Part="1" 
AR Path="/5ED97678" Ref="U3"  Part="1" 
F 0 "U3" H 9500 1900 50  0000 L CNN
F 1 "DRV8872" H 9500 1800 50  0000 L CNN
F 2 "Package_SO:Texas_HTSOP-8-1EP_3.9x4.9mm_P1.27mm_EP2.95x4.9mm_Mask2.4x3.1mm_ThermalVias" H 9600 1400 50  0001 C CNN
F 3 "http://www.ti.com/lit/ds/symlink/drv8872.pdf" H 9150 1850 50  0001 C CNN
	1    9400 1500
	1    0    0    -1  
$EndComp
Wire Wire Line
	9400 1900 9400 2150
Wire Wire Line
	9000 1700 8900 1700
$Comp
L Device:R_US R?
U 1 1
P 10500 1900
AR Path="/5E8FBB0F/5ED97681" Ref="R?"  Part="1" 
AR Path="/5ED97681" Ref="R1"  Part="1" 
F 0 "R1" H 10568 1991 50  0000 L CNN
F 1 "0R15" H 10568 1900 50  0000 L CNN
F 2 "Resistor_SMD:R_2512_6332Metric" V 10540 1890 50  0001 C CNN
F 3 "2W" H 10568 1809 50  0000 L CNN
	1    10500 1900
	1    0    0    -1  
$EndComp
$Comp
L power:GND #PWR?
U 1 1
P 10500 2150
AR Path="/5ED97688" Ref="#PWR?"  Part="1" 
AR Path="/5E8FBB0F/5ED97688" Ref="#PWR?"  Part="1" 
F 0 "#PWR?" H 10500 1900 50  0001 C CNN
F 1 "GND" H 10505 1977 50  0000 C CNN
F 2 "" H 10500 2150 50  0001 C CNN
F 3 "" H 10500 2150 50  0001 C CNN
	1    10500 2150
	1    0    0    -1  
$EndComp
Wire Wire Line
	9800 1700 10500 1700
Wire Wire Line
	10500 1700 10500 1750
Wire Wire Line
	10500 2050 10500 2150
Wire Wire Line
	8900 1400 9000 1400
Wire Wire Line
	9000 1500 8900 1500
Text Notes 9650 2100 0    50   Italic 0
           0.35 \nI_TRIP = ------\n           R_ISEN
Wire Notes Line
	4800 700  700  700 
Wire Notes Line
	700  700  700  2500
Wire Notes Line
	700  2500 4800 2500
Wire Notes Line
	5200 700  5200 2500
Wire Notes Line
	5200 2500 11000 2500
Wire Notes Line
	11000 2500 11000 700 
Wire Notes Line
	11000 700  5200 700 
Wire Notes Line
	700  2900 3300 2900
Wire Notes Line
	3300 2900 3300 4500
Wire Notes Line
	3300 4500 700  4500
Wire Notes Line
	3700 2900 3700 4500
Wire Notes Line
	3700 4500 11000 4500
Wire Notes Line
	11000 4500 11000 2900
Wire Notes Line
	11000 2900 3700 2900
Wire Notes Line
	9700 4900 9700 6300
Wire Notes Line
	9700 6300 11000 6300
Wire Notes Line
	11000 6300 11000 4900
Wire Notes Line
	9300 4900 9300 6300
Wire Notes Line
	9300 6300 6400 6300
Wire Notes Line
	6400 6300 6400 4900
Wire Notes Line
	6400 4900 9300 4900
Wire Notes Line
	6000 4900 6000 7600
Wire Notes Line
	6000 7600 700  7600
Wire Notes Line
	700  7600 700  4900
Wire Notes Line
	700  4900 6000 4900
Text Notes 6400 4850 0    50   ~ 0
Plux16 Connector
Text Notes 10325 2100 2    50   ~ 0
V\n\n\n
$EndSCHEMATC
